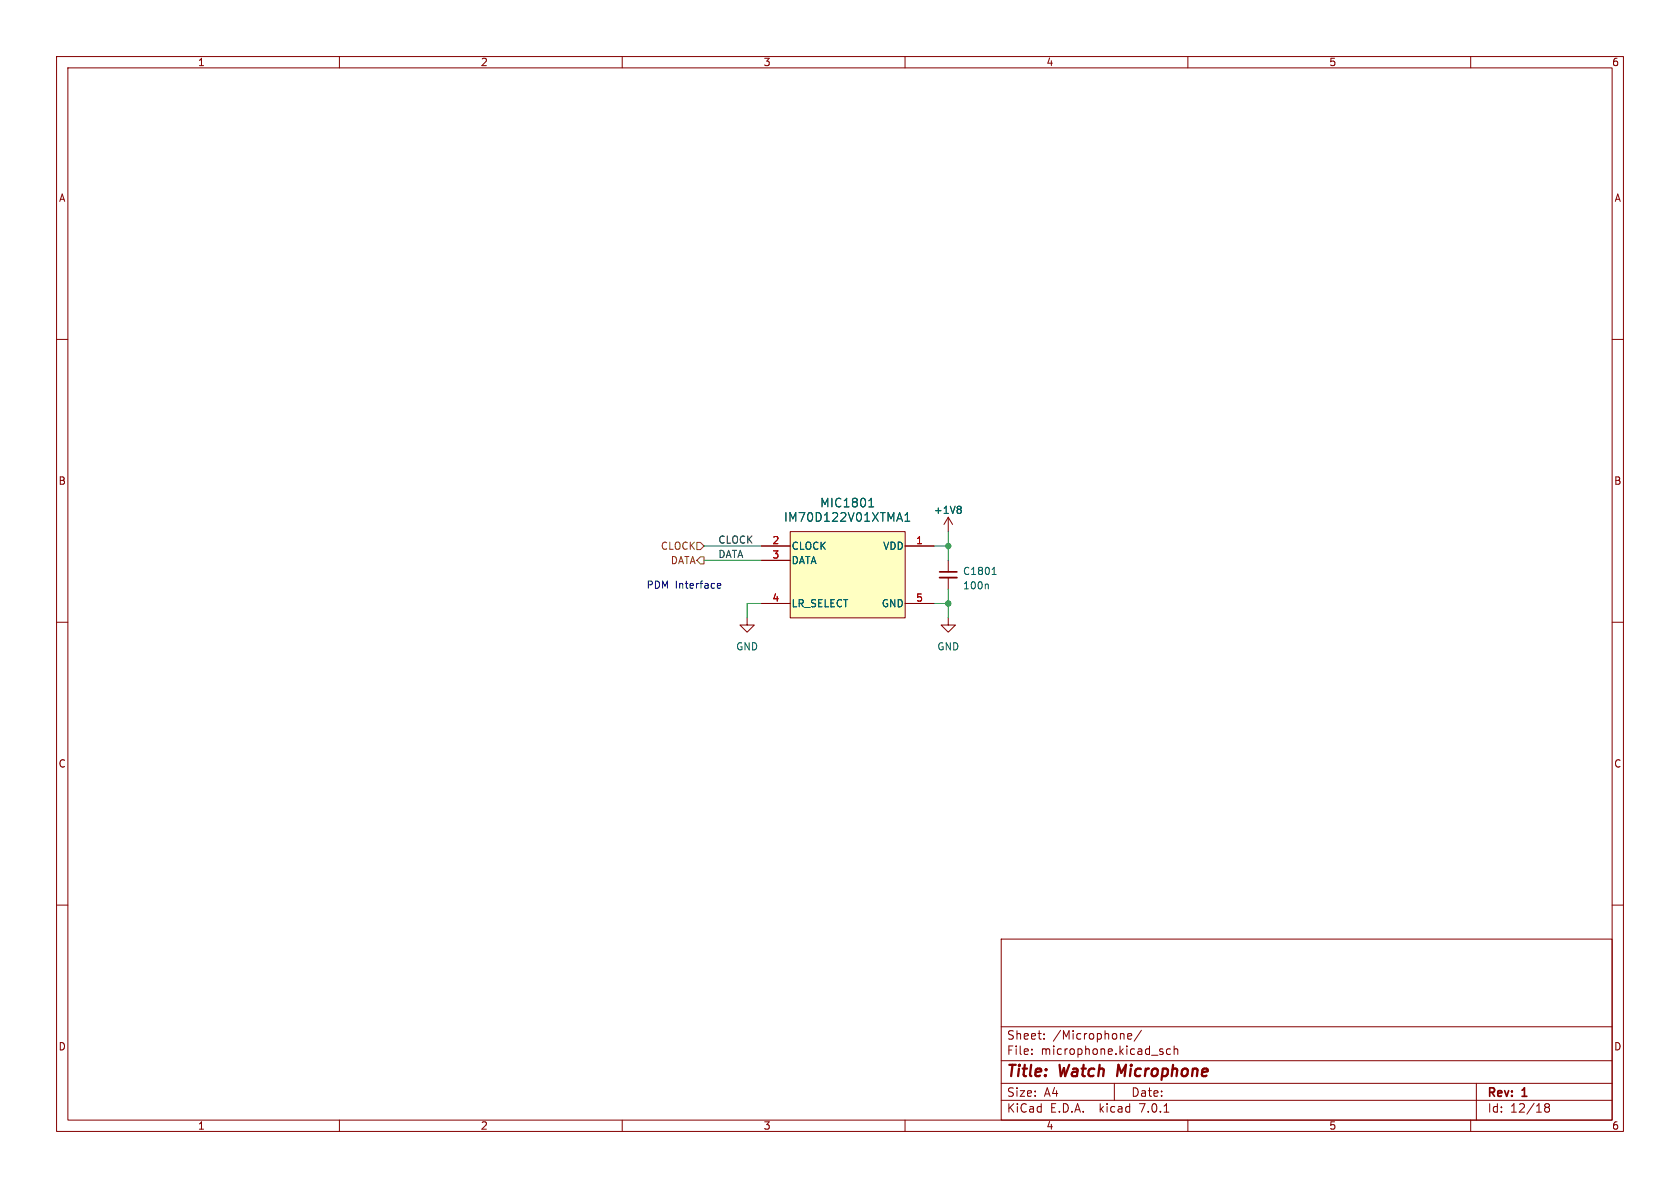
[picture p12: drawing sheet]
(kicad_sch (version 20230121) (generator eeschema)

 (paper "A4")

 (title_block
  (title "Watch Microphone")
  (rev "1"))

 (lib_symbols
  (symbol "Device:C_Small" (pin_numbers hide) (pin_names (offset 0.254) hide) (in_bom yes) (on_board yes)
   (property "Reference" "C" (at 0.254 1.778 0) (effects (font (size 1.27 1.27)) (justify left)))
   (property "Value" "C_Small" (at 0.254 -2.032 0) (effects (font (size 1.27 1.27)) (justify left)))
   (property "Footprint" "" (at 0 0 0) (effects (font (size 1.27 1.27)) hide))
   (property "Datasheet" "~" (at 0 0 0) (effects (font (size 1.27 1.27)) hide))
   (symbol "C_Small_0_1"
    (polyline (pts (xy -1.524 -0.508) (xy 1.524 -0.508)) (stroke (width 0.3302) (type default)) (fill (type none)))
    (polyline (pts (xy -1.524 0.508) (xy 1.524 0.508)) (stroke (width 0.3048) (type default)) (fill (type none))))
   (symbol "C_Small_1_1"
    (pin passive line (at 0 2.54 270) (length 2.032) (name "~" (effects (font (size 1.27 1.27)))) (number "1" (effects (font (size 1.27 1.27)))))
    (pin passive line (at 0 -2.54 90) (length 2.032) (name "~" (effects (font (size 1.27 1.27)))) (number "2" (effects (font (size 1.27 1.27)))))))
  (symbol "IM70D122V01XTMA1:IM70D122V01XTMA1" (pin_names (offset 0.254)) (in_bom yes) (on_board yes)
   (property "Reference" "MIC" (at 0 10.16 0) (effects (font (size 1.524 1.524))))
   (property "Value" "IM70D122V01XTMA1" (at 0 7.62 0) (effects (font (size 1.524 1.524))))
   (property "Footprint" "watch_footprints:PG-TLGA-5-2_INF" (at 0 -15.24 0) (effects (font (size 1.27 1.27) italic) hide))
   (property "Datasheet" "https://www.mouser.co.uk/datasheet/2/196/Infineon_IM70D122_DataSheet_v01_00_EN-3107506.pdf" (at 0 -12.7 0) (effects (font (size 1.27 1.27) italic) hide))
   (symbol "IM70D122V01XTMA1_0_1"
    (pin power_in line (at 15.24 2.54 180) (length 5.08) (name "VDD" (effects (font (size 1.27 1.27)))) (number "1" (effects (font (size 1.27 1.27)))))
    (pin input line (at -15.24 2.54 0) (length 5.08) (name "CLOCK" (effects (font (size 1.27 1.27)))) (number "2" (effects (font (size 1.27 1.27)))))
    (pin output line (at -15.24 0 0) (length 5.08) (name "DATA" (effects (font (size 1.27 1.27)))) (number "3" (effects (font (size 1.27 1.27)))))
    (pin input line (at -15.24 -7.62 0) (length 5.08) (name "LR_SELECT" (effects (font (size 1.27 1.27)))) (number "4" (effects (font (size 1.27 1.27)))))
    (pin power_out line (at 15.24 -7.62 180) (length 5.08) (name "GND" (effects (font (size 1.27 1.27)))) (number "5" (effects (font (size 1.27 1.27))))))
   (symbol "IM70D122V01XTMA1_1_1"
    (rectangle (start -10.16 5.08) (end 10.16 -10.16) (stroke (width 0) (type default)) (fill (type background)))))
  (symbol "power:+1V8" (power) (pin_names (offset 0)) (in_bom yes) (on_board yes)
   (property "Reference" "#PWR" (at 0 -3.81 0) (effects (font (size 1.27 1.27)) hide))
   (property "Value" "+1V8" (at 0 3.556 0) (effects (font (size 1.27 1.27))))
   (property "Footprint" "" (at 0 0 0) (effects (font (size 1.27 1.27)) hide))
   (property "Datasheet" "" (at 0 0 0) (effects (font (size 1.27 1.27)) hide))
   (symbol "+1V8_0_1"
    (polyline (pts (xy -0.762 1.27) (xy 0 2.54)) (stroke (width 0) (type default)) (fill (type none)))
    (polyline (pts (xy 0 0) (xy 0 2.54)) (stroke (width 0) (type default)) (fill (type none)))
    (polyline (pts (xy 0 2.54) (xy 0.762 1.27)) (stroke (width 0) (type default)) (fill (type none))))
   (symbol "+1V8_1_1"
    (pin power_in line (at 0 0 90) (length 0) hide (name "+1V8" (effects (font (size 1.27 1.27)))) (number "1" (effects (font (size 1.27 1.27)))))))
  (symbol "power:GND" (power) (pin_names (offset 0)) (in_bom yes) (on_board yes)
   (property "Reference" "#PWR" (at 0 -6.35 0) (effects (font (size 1.27 1.27)) hide))
   (property "Value" "GND" (at 0 -3.81 0) (effects (font (size 1.27 1.27))))
   (property "Footprint" "" (at 0 0 0) (effects (font (size 1.27 1.27)) hide))
   (property "Datasheet" "" (at 0 0 0) (effects (font (size 1.27 1.27)) hide))
   (symbol "GND_0_1"
    (polyline (pts (xy 0 0) (xy 0 -1.27) (xy 1.27 -1.27) (xy 0 -2.54) (xy -1.27 -1.27) (xy 0 -1.27)) (stroke (width 0) (type default)) (fill (type none))))
   (symbol "GND_1_1"
    (pin power_in line (at 0 0 270) (length 0) hide (name "GND" (effects (font (size 1.27 1.27)))) (number "1" (effects (font (size 1.27 1.27))))))))

 (junction (at 167.64 96.52) (diameter 0) (color 0 0 0 0))
 (junction (at 167.64 106.68) (diameter 0) (color 0 0 0 0))

 (wire (pts (xy 124.46 99.06) (xy 134.62 99.06)) (stroke (width 0) (type default)))
 (wire (pts (xy 167.64 106.68) (xy 167.64 109.22)) (stroke (width 0) (type default)))
 (wire (pts (xy 132.08 106.68) (xy 134.62 106.68)) (stroke (width 0) (type default)))
 (wire (pts (xy 167.64 106.68) (xy 165.1 106.68)) (stroke (width 0) (type default)))
 (wire (pts (xy 167.64 99.06) (xy 167.64 96.52)) (stroke (width 0) (type default)))
 (wire (pts (xy 167.64 96.52) (xy 165.1 96.52)) (stroke (width 0) (type default)))
 (wire (pts (xy 167.64 93.98) (xy 167.64 96.52)) (stroke (width 0) (type default)))
 (wire (pts (xy 132.08 106.68) (xy 132.08 109.22)) (stroke (width 0) (type default)))
 (wire (pts (xy 167.64 104.14) (xy 167.64 106.68)) (stroke (width 0) (type default)))
 (wire (pts (xy 124.46 96.52) (xy 134.62 96.52)) (stroke (width 0) (type default)))

 (text "PDM Interface" (at 114.3 104.14 0) (effects (font (size 1.27 1.27)) (justify left bottom)))

 (label "CLOCK" (at 127 96.52 0) (fields_autoplaced) (effects (font (size 1.27 1.27)) (justify left bottom)))
 (label "DATA" (at 127 99.06 0) (fields_autoplaced) (effects (font (size 1.27 1.27)) (justify left bottom)))

 (hierarchical_label "CLOCK" (shape input) (at 124.46 96.52 180) (fields_autoplaced) (effects (font (size 1.27 1.27)) (justify right)))
 (hierarchical_label "DATA" (shape output) (at 124.46 99.06 180) (fields_autoplaced) (effects (font (size 1.27 1.27)) (justify right)))

 (symbol (lib_id "power:GND") (at 167.64 109.22 0) (unit 1) (in_bom yes) (on_board yes) (dnp no) (fields_autoplaced)
  (property "Reference" "#PWR01803" (at 167.64 115.57 0) (effects (font (size 1.27 1.27)) hide))
  (property "Value" "GND" (at 167.64 114.3 0) (effects (font (size 1.27 1.27))))
  (property "Footprint" "" (at 167.64 109.22 0) (effects (font (size 1.27 1.27)) hide))
  (property "Datasheet" "" (at 167.64 109.22 0) (effects (font (size 1.27 1.27)) hide)) (pin "1")
  (instances (project "watch_main" (path "" (reference "#PWR01803") (unit 1)) (path "" (reference "#PWR01806") (unit 1)))))

 (symbol (lib_id "IM70D122V01XTMA1:IM70D122V01XTMA1") (at 149.86 99.06 0) (unit 1) (in_bom yes) (on_board yes) (dnp no)
  (property "Reference" "MIC1801" (at 149.86 88.9 0) (effects (font (size 1.524 1.524))))
  (property "Value" "IM70D122V01XTMA1" (at 149.86 91.44 0) (effects (font (size 1.524 1.524))))
  (property "Footprint" "watch_footprints:PG-TLGA-5-2_INF" (at 149.86 99.06 0) (effects (font (size 1.27 1.27) italic) hide))
  (property "Datasheet" "https://www.mouser.co.uk/datasheet/2/196/Infineon_IM70D122_DataSheet_v01_00_EN-3107506.pdf" (at 149.86 99.06 0) (effects (font (size 1.27 1.27) italic) hide)) (pin "1") (pin "2") (pin "3") (pin "4") (pin "5")
  (instances (project "watch_main" (path "" (reference "MIC1801") (unit 1)) (path "" (reference "MIC1802") (unit 1)))))

 (symbol (lib_id "power:+1V8") (at 167.64 93.98 0) (unit 1) (in_bom yes) (on_board yes) (dnp no) (fields_autoplaced)
  (property "Reference" "#PWR01802" (at 167.64 97.79 0) (effects (font (size 1.27 1.27)) hide))
  (property "Value" "+1V8" (at 167.64 90.17 0) (effects (font (size 1.27 1.27))))
  (property "Footprint" "" (at 167.64 93.98 0) (effects (font (size 1.27 1.27)) hide))
  (property "Datasheet" "" (at 167.64 93.98 0) (effects (font (size 1.27 1.27)) hide)) (pin "1")
  (instances (project "watch_main" (path "" (reference "#PWR01802") (unit 1)) (path "" (reference "#PWR01805") (unit 1)))))

 (symbol (lib_id "power:GND") (at 132.08 109.22 0) (unit 1) (in_bom yes) (on_board yes) (dnp no) (fields_autoplaced)
  (property "Reference" "#PWR01801" (at 132.08 115.57 0) (effects (font (size 1.27 1.27)) hide))
  (property "Value" "GND" (at 132.08 114.3 0) (effects (font (size 1.27 1.27))))
  (property "Footprint" "" (at 132.08 109.22 0) (effects (font (size 1.27 1.27)) hide))
  (property "Datasheet" "" (at 132.08 109.22 0) (effects (font (size 1.27 1.27)) hide)) (pin "1")
  (instances (project "watch_main" (path "" (reference "#PWR01801") (unit 1)) (path "" (reference "#PWR01804") (unit 1)))))

 (symbol (lib_id "Device:C_Small") (at 167.64 101.6 0) (unit 1) (in_bom yes) (on_board yes) (dnp no) (fields_autoplaced)
  (property "Reference" "C1801" (at 170.18 100.9713 0) (effects (font (size 1.27 1.27)) (justify left)))
  (property "Value" "100n" (at 170.18 103.5113 0) (effects (font (size 1.27 1.27)) (justify left)))
  (property "Footprint" "Capacitor_SMD:C_0402_1005Metric" (at 167.64 101.6 0) (effects (font (size 1.27 1.27)) hide))
  (property "Datasheet" "~" (at 167.64 101.6 0) (effects (font (size 1.27 1.27)) hide)) (pin "1") (pin "2")
  (instances (project "watch_main" (path "" (reference "C1801") (unit 1)) (path "" (reference "C1802") (unit 1))))))
